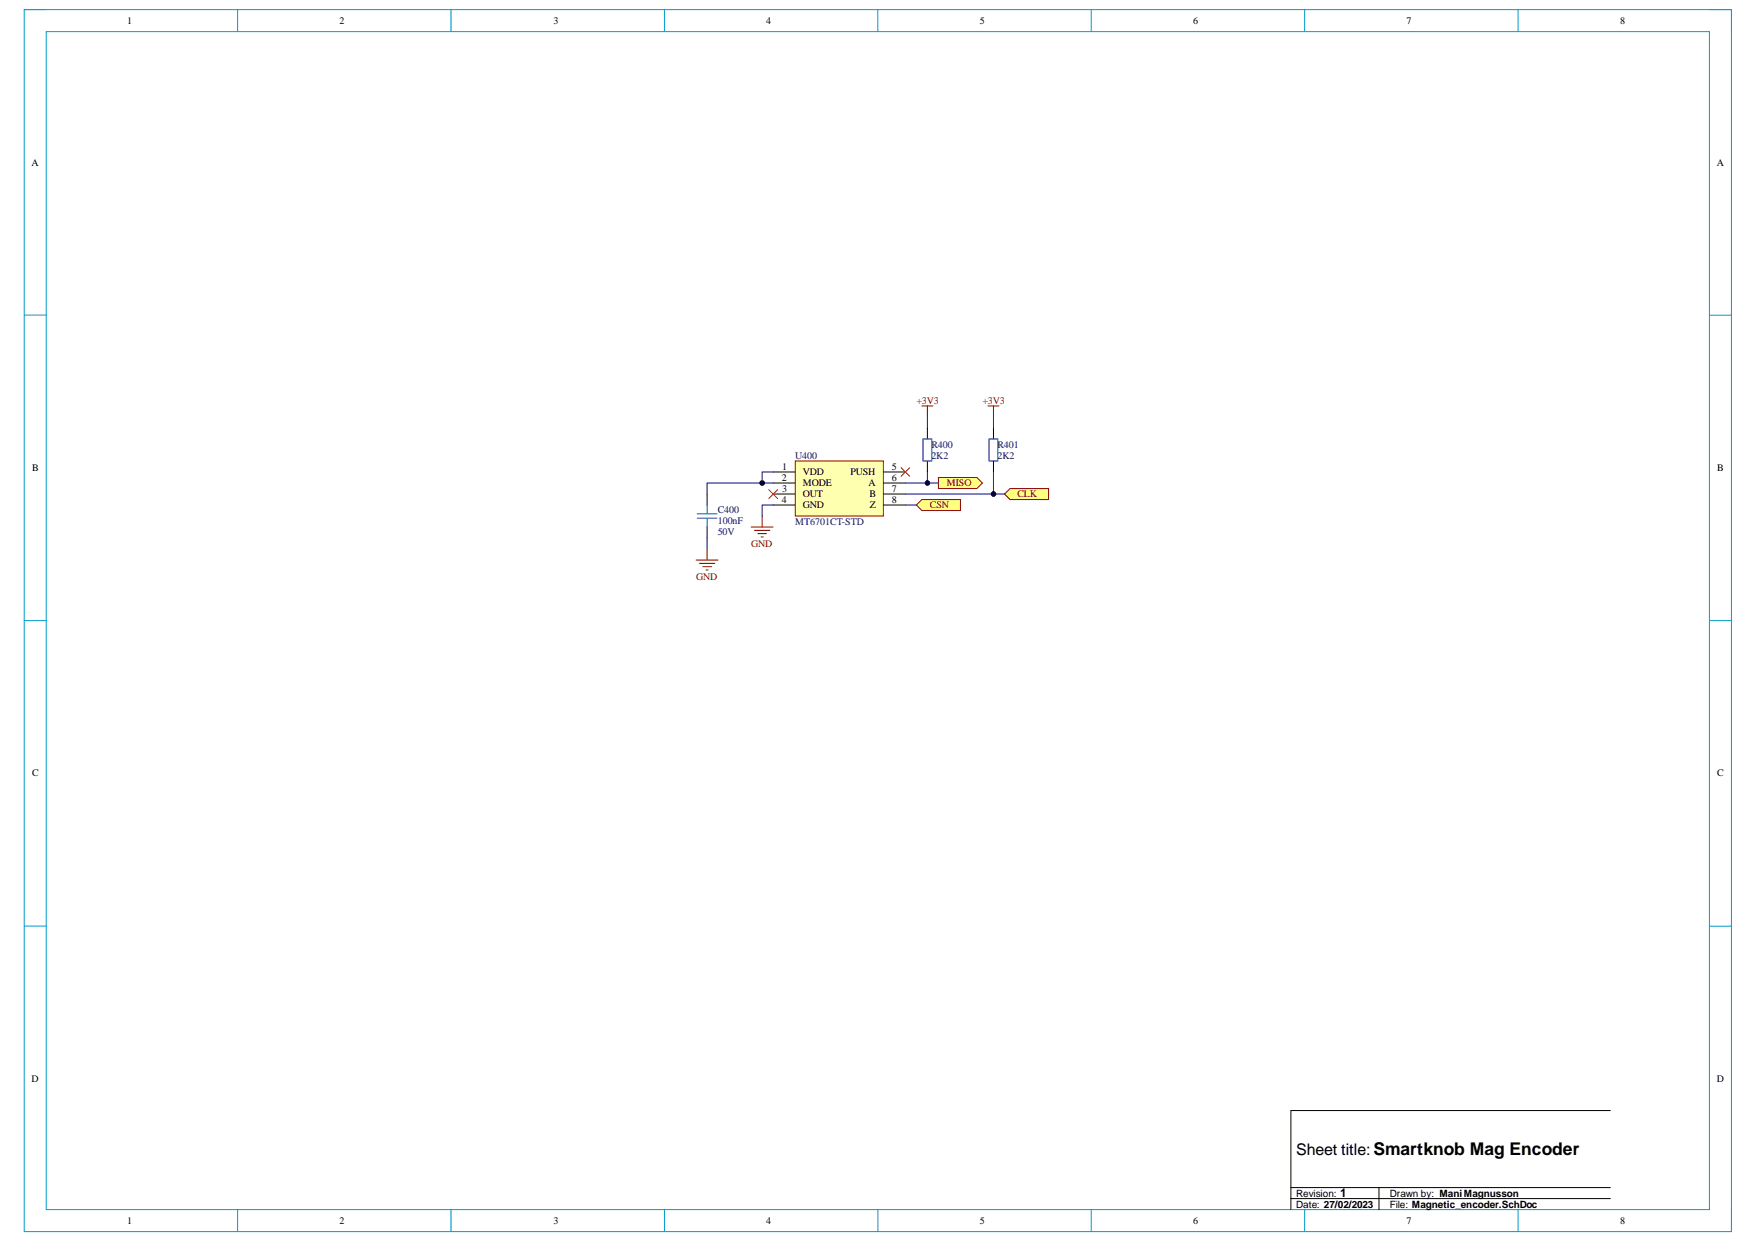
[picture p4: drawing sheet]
<svg xmlns="http://www.w3.org/2000/svg" width="297mm" height="210mm" viewBox="0 0 297 210" stroke-linecap="round" stroke-linejoin="round" font-family="sans-serif">
<path d="M4.1 1.6h288.6v206.5h-288.6z" fill="none" stroke="#009cca" stroke-width=".17"/>
<path d="M7.8 5.3h281.2v199.1h-281.2z" fill-rule="evenodd" fill="#fff"/>
<g fill="none" stroke="#009cca" stroke-width=".17">
<path d="M4.1 1.6h3.7M7.8 5.3h281.2v199.1h-281.2zM40.2 1.6v3.7M76.2 1.6v3.7M112.3 1.6v3.7M148.4 1.6v3.7M184.5 1.6v3.7M220.6 1.6v3.7M256.6 1.6v3.7M289 1.6h3.7v3.7M4.1 53.3h3.7M289 53.3h3.7"/>
<path d="M4.1 104.9h3.7M289 104.9h3.7M4.1 156.5h3.7M289 156.5h3.7M40.2 204.4v3.7M76.2 204.4v3.7M112.3 204.4v3.7M148.4 204.4v3.7M184.5 204.4v3.7M220.6 204.4v3.7M256.6 204.4v3.7M292.7 204.4v3.7"/>
</g>
<path d="M272.2 187.7h-54v16.7M218.2 200.7h54M218.2 202.6h54M233.1 200.7v3.7" fill="none" stroke="#000" stroke-width=".17"/>
<path d="M134.4 77.9h14.9v9.3h-14.9z" fill-rule="evenodd" fill="#ffffb0"/>
<path d="M134.4 77.9h14.9v9.3h-14.9z" fill="none" stroke="#980000" stroke-width=".17"/>
<path d="M130.7 79.8h3.7M149.3 79.8h3.8M119.5 83.5v1.9M119.5 89.1v1.8M130.7 81.6h3.7M130.7 83.5h3.7M130.7 85.4h3.7M149.3 81.6h3.8M149.3 83.5h3.8M149.3 85.4h3.8" fill="none" stroke="#000" stroke-width=".17"/>
<path d="M117.9 86.8h3.3M117.9 87.6h3.3M119.5 85.4v1.4M119.5 87.6v1.5" fill="none" stroke="#00f" stroke-width=".17"/>
<path d="M152.3 79l1.5 1.5M153.8 79l-1.5 1.5M130 82.7l1.5 1.5M131.5 82.7l-1.5 1.5" fill="none" stroke="#f00" stroke-width=".17"/>
<path d="M117.7 94.7h3.7M118.2 95.2h2.6M118.8 95.8h1.5M119.4 96.3h.3M119.5 92.8v1.9M127 89.1h3.7M127.5 89.6h2.7M128.1 90.2h1.5M128.7 90.7h.3M128.9 87.2v1.9" fill="none" stroke="#800000" stroke-width=".17"/>
<path d="M169.8 83.5l.9-.9h6.6v1.8h-6.6z" fill-rule="evenodd" fill="#ffff80"/>
<path d="M169.8 83.5l.9-.9h6.6v1.8h-6.6z" fill="none" stroke="#800000" stroke-width=".17"/>
<path d="M154.9 85.4l1-1h6.5v1.9h-6.5z" fill-rule="evenodd" fill="#ffff80"/>
<path d="M154.9 85.4l1-1h6.5v1.9h-6.5z" fill="none" stroke="#800000" stroke-width=".17"/>
<path d="M158.6 80.7h6.6l.9 .9-.9 1h-6.6z" fill-rule="evenodd" fill="#ffff80"/>
<path d="M158.6 80.7h6.6l.9 .9-.9 1h-6.6z" fill="none" stroke="#800000" stroke-width=".17"/>
<path d="M156.8 72.3v1.9M156.8 77.9v1.9M168 72.3v1.9M168 77.9v1.9" fill="none" stroke="#000" stroke-width=".17"/>
<path d="M156 74.2h1.5v3.7h-1.5zM167.2 74.2h1.5v3.7h-1.5z" fill="none" stroke="#00f" stroke-width=".17"/>
<path d="M130.7 79.8h-1.8v1.8h1.8" fill="none" stroke="#000080" stroke-width=".17"/>
<circle cx="128.9" cy="81.6" r=".37" fill="#000080"/>
<g fill="none" stroke="#000080" stroke-width=".17">
<path d="M128.9 81.6h-9.4v1.9"/>
<circle cx="128.9" cy="81.6" r=".37"/>
</g>
<circle cx="128.9" cy="81.6" r=".37" fill="#000080"/>
<g fill="none" stroke="#000080" stroke-width=".17">
<path d="M119.5 90.9v1.9M130.7 85.4h-1.8v1.8M153.1 83.5h16.7M153.1 85.4h1.8"/>
<circle cx="128.9" cy="81.6" r=".37"/>
</g>
<circle cx="168" cy="83.5" r=".37" fill="#000080"/>
<g fill="none" stroke="#000080" stroke-width=".17">
<path d="M153.1 81.6h5.5"/>
<circle cx="168" cy="83.5" r=".37"/>
</g>
<circle cx="156.8" cy="81.6" r=".37" fill="#000080"/>
<g fill="none" stroke="#000080" stroke-width=".17">
<path d="M168 79.8v3.7"/>
<circle cx="156.8" cy="81.6" r=".37"/>
</g>
<circle cx="168" cy="83.5" r=".37" fill="#000080"/>
<g fill="none" stroke="#000080" stroke-width=".17">
<path d="M156.8 79.8v1.8"/>
<circle cx="168" cy="83.5" r=".37"/>
</g>
<circle cx="156.8" cy="81.6" r=".37" fill="#000080"/>
<g fill="none" stroke="#000080" stroke-width=".17">
<path d="M156.8 70.5v1.8M168 70.5v1.8"/>
<circle cx="156.8" cy="81.6" r=".37"/>
</g>
<path d="M155.9 68.6h1.8M156.8 68.6v1.9M167 68.6h1.9M168 68.6v1.9" fill="none" stroke="#800000" stroke-width=".17"/>
<text font-size="2.7" x="219.1" y="195.1">Sheet title:Smartknob Mag Encoder</text>
<text font-size="2" x="226.6" y="202.3">1</text>
<g font-size="1.7">
<text x="21.5" y="4.1">1</text>
<text x="57.4" y="4.1">2</text>
<text x="93.6" y="4.1">3</text>
<text x="129.5" y="4.1">4</text>
<text x="165.7" y="4.1">5</text>
<text x="201.7" y="4.1">6</text>
<text x="237.8" y="4.1">7</text>
<text x="273.9" y="4.1">8</text>
<text x="5.3" y="28">A</text>
<text x="290.2" y="28">A</text>
<text x="5.4" y="79.6">B</text>
<text x="132.2" y="81.2">2</text>
<text x="132.3" y="79.4">1</text>
<text x="132.3" y="83.1">3</text>
<text x="135.7" y="80.3">VDD</text>
<text x="135.7" y="82.2">MODE</text>
<text x="143.8" y="80.3">PUSH</text>
<text x="146.8" y="82.2">A</text>
<text x="150.8" y="79.4">5</text>
<text x="150.8" y="81.2">6</text>
<text x="150.8" y="83.1">7</text>
<text x="290.3" y="79.6">B</text>
<text x="132.2" y="85">4</text>
<text x="135.7" y="84">OUT</text>
<text x="135.7" y="85.9">GND</text>
<text x="147" y="84">B</text>
<text x="147.1" y="85.9">Z</text>
<text x="150.8" y="85">8</text>
<text x="5.4" y="131.2">C</text>
<text x="290.3" y="131.2">C</text>
<text x="5.3" y="182.9">D</text>
<text x="290.2" y="182.9">D</text>
<text x="219.1" y="202.2">Revision:</text>
<text x="235" y="202.2">Drawn by: Mani Magnusson</text>
<text x="21.5" y="206.8">1</text>
<text x="57.4" y="206.8">2</text>
<text x="93.6" y="206.8">3</text>
<text x="129.5" y="206.8">4</text>
<text x="165.7" y="206.8">5</text>
<text x="201.7" y="206.8">6</text>
<text x="219.1" y="204.1">Date: 27/02/2023</text>
<text x="235" y="204.1">File: Magnetic_encoder.SchDoc</text>
<text x="237.8" y="206.8">7</text>
<text x="273.9" y="206.8">8</text>
</g>
<g font-size="1.7" fill="#800000">
<text x="154.9" y="68.2">+3V3</text>
<text x="166.1" y="68.2">+3V3</text>
<text x="160.1" y="82.2">MISO</text>
<text x="157.2" y="85.9">CSN</text>
<text x="172" y="84">CLK</text>
<text x="127" y="92.4">GND</text>
<text x="117.7" y="98">GND</text>
</g>
<g font-size="1.7" fill="#000080">
<text x="134.5" y="77.5">U400</text>
<text x="157.5" y="77.5">2K2</text>
<text x="157.5" y="75.7">R400</text>
<text x="168.6" y="77.5">2K2</text>
<text x="168.6" y="75.7">R401</text>
<text x="121.3" y="88.5">100nF</text>
<text x="121.3" y="86.7">C400</text>
<text x="134.5" y="88.7">MT6701CT-STD</text>
<text x="121.3" y="90.4">50V</text>
</g>
</svg>
